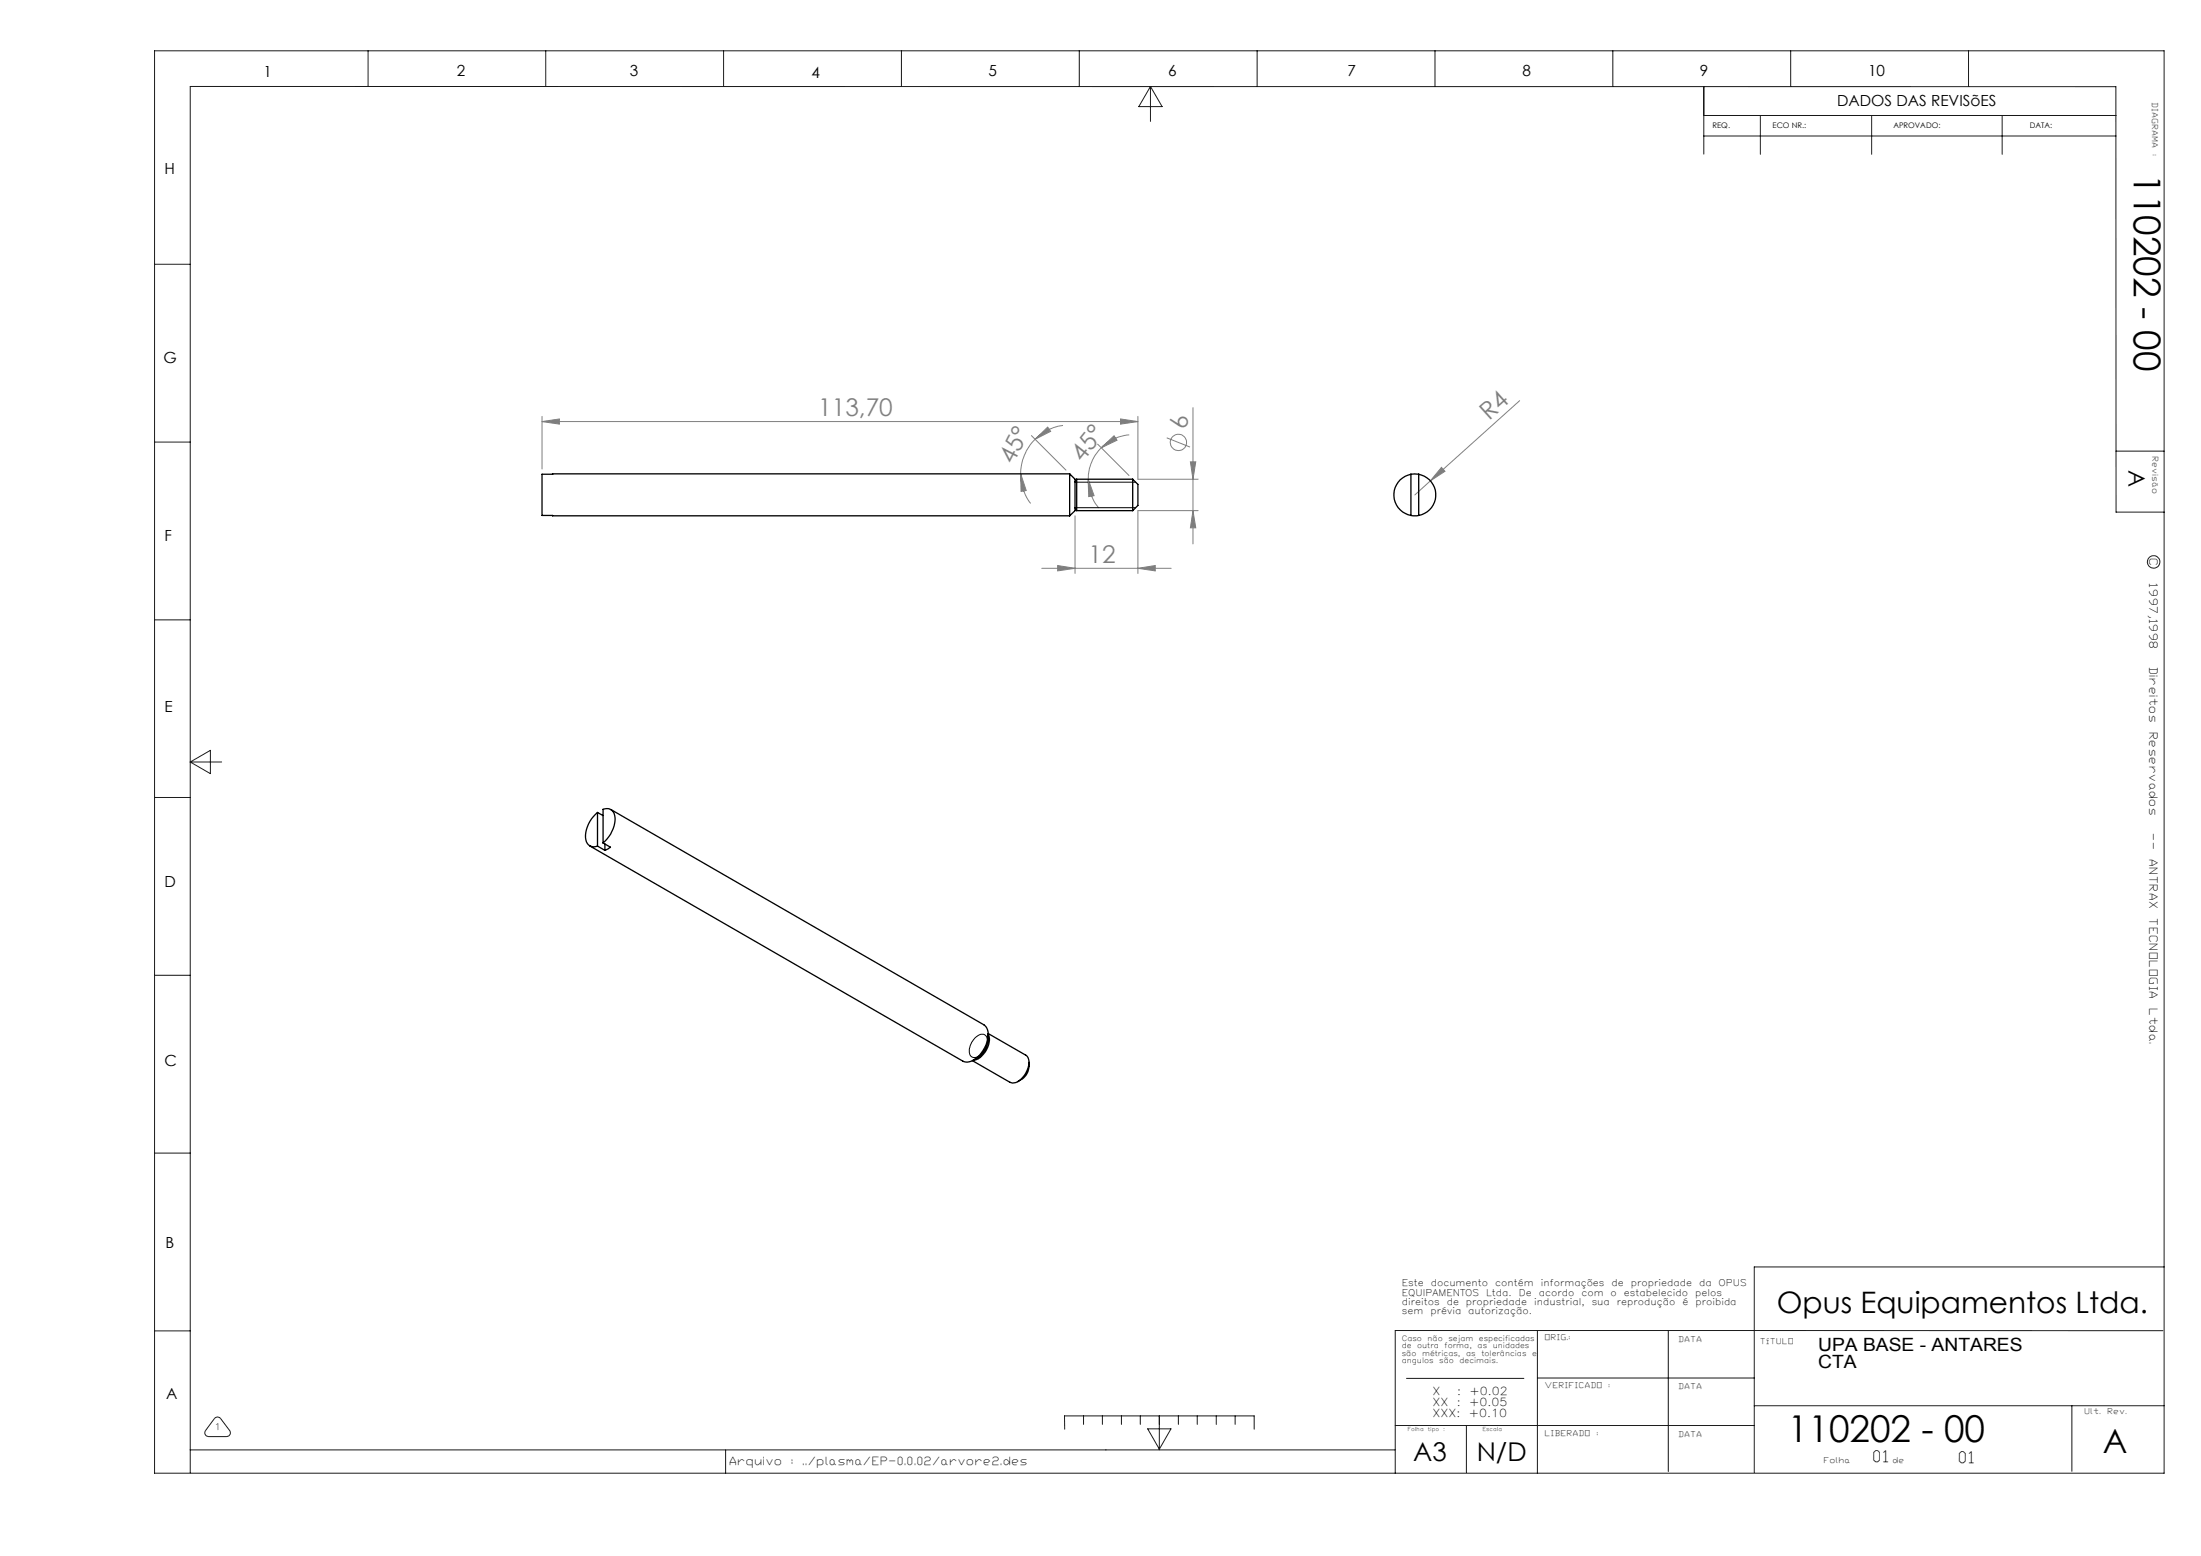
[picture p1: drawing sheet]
<svg xmlns="http://www.w3.org/2000/svg" width="420mm" height="297mm" viewBox="0 0 420 297" stroke-linecap="round" stroke-linejoin="round" font-family="sans-serif">
<g fill="none" stroke="#808080" stroke-width=".19">
<path d="M103.4 79.5v10M213.8 80l3.3 .5-3.3 .5zM217.1 79.5v12h11.5M227.6 77.8v26M290 76.5l-20 18M103.4 80.5l3.4-.5v1zM103.4 80.5h113.7M194.8 90.4l1 3.2-1 .2zM194.8 90.4a9.4 9.4 0 0 0 1.9 5.7M196.8 83.1l6.6 6.6M197.5 83.9l2.4-2.4 .6 .8zM197.5 83.9a9.2 9.2 0 0 0-2.7 6.5"/>
<path d="M202.8 81.2a9.1 9.1 0 0 0-5.3 2.7M205.1 98.5v11M207.6 91.5l1.2 3.1-1 .2zM207.6 91.5a8.5 8.5 0 0 0 2.1 5.5M209.4 84.8l6 6M210.1 85.5l2.5-2.3 .5 .8zM210.1 85.5a8.7 8.7 0 0 0-2.5 6M215.5 83a8.2 8.2 0 0 0-5.4 2.5M222.6 83.6l4.5 1.7M227.2 88.2h1l-.6 3.3zM227.6 97.5l.6 3.2h-1zM228.6 97.5h-11.5v12"/>
<path d="M275.1 89.2l.6 .8-2.8 1.8zM198.8 108.5h24.7M201.8 107.9l3.3 .6-3.3 .5zM217.1 108.5l3.4-.6v1.1z"/>
<circle cx="224.9" cy="84.5" r="1.56"/>
</g>
<g fill="none" stroke="#191924" stroke-width=".19">
<path d="M29.5 9.7h383.5v271.5h-383.5zM70.2 9.7v6.8M104.1 9.7v6.8M138.1 9.7v6.8M172 9.7v6.8M206 9.7v6.8M219.5 16.5v6.7M219.5 16.5l2.3 3.9h-4.5zM239.9 9.7v6.8M273.8 9.7v6.8M307.8 9.7v6.8M325.1 16.5v12.9"/>
<path d="M341.7 9.7v6.8M375.6 9.7v6.8M325.1 22h78.7M325.1 26h78.7M335.9 22v7.5M357.2 22v7.5M382.1 22v7.5M29.5 50.4h6.8M29.5 84.4h6.8M403.8 86.1h9.2M413 97.8h-9.2v-81.3h-367.5v264.6M29.5 118.3h6.8"/>
<path d="M29.5 152.2h6.8M36.3 145.4h6M36.3 145.4l3.8-2.2v4.5zM29.5 186.2h6.8M29.5 220.1h6.8M29.5 254h6.8M293.4 254v27.2M318.3 254v26.9M412.7 254h-146.5v27.2M413 241.8h-78.2v39.3M36.3 276.8h229.9M40.9 270.8a.74 .74 0 0 1 1.2 0l1.7 2.2a.72 .72 0 0 1 .1 .8 .72 .72 0 0 1-.6 .4h-3.5a.73 .73 0 0 1-.6-1.2z"/>
<path d="M138.5 276.8v4.4M203.2 272.8l-.1-2.5h36.2v2.5M206.8 270.3v1.6M210.4 270.3v1.6M214 270.3v1.6M217.6 270.3v1.6M219 272.7h4.4l-2.2 3.9zM221.2 270.3v6.4M224.9 270.3v1.6M228.5 270.3v1.6M232.1 270.3v1.6M235.7 270.3v1.6"/>
<path d="M266.2 272.1h68.6M268.4 263.1h22.4M279.8 272.1v9M293.4 263h41.4M334.8 268.3h78.2M395.4 268.3v12.5"/>
<circle cx="411" cy="107.2" r="1.19"/>
</g>
<path d="M205.1 92h11.6M205.1 96.9h11.6M186.1 198a1.3 1.3 0 0 1 2.1-.1 3.2 3.2 0 0 1-2.3 4 1.15 1.15 0 0 1-.9-1.6l.5-1.4z" fill="none" stroke="#000" stroke-width=".19"/>
<g fill="#808080">
<path d="M275.1 89.2l.6 .8-2.8 1.8z"/>
<path d="M217.1 108.5l3.4-.6v1.1zM201.8 107.9l3.3 .6-3.3 .5z"/>
<path d="M103.4 80.5l3.4-.5v1zM213.8 80l3.3 .5-3.3 .5z"/>
<path d="M210.1 85.5l2.5-2.3 .5 .8zM207.6 91.5l1.2 3.1-1 .2z"/>
<path d="M197.5 83.9l2.4-2.4 .6 .8zM194.8 90.4l1 3.2-1 .2z"/>
<path d="M227.2 88.2h1l-.6 3.3zM227.6 97.5l.6 3.2h-1z"/>
</g>
<g fill="none" stroke="#000" stroke-width=".25">
<path d="M204.1 90.4l1 1.1v6l-1 1M204.1 90.4v8.1M204.1 90.4l-100.7 .1v7.9l100.7 .1M205.1 96.9l.4 .6M205.5 91.5v6M205.5 97.5h10.6M205.5 91.5h10.6M205.5 91.5l-.4 .5M216.1 91.5v6M216.1 91.5l1 1v4l-1 1M269.2 90.5a4 4 0 0 0-3.2 4 4 4 0 0 0 3.2 3.9M269.2 98.4h1.5"/>
<path d="M269.2 90.5h1.5M269.2 90.5v7.9M270.7 90.5a4 4 0 0 1 3.3 4 4 4 0 0 1-3.3 3.9M270.7 90.5v7.9M114 155.1a5.7 5.7 0 0 0-2.1 5.6 1.53 1.53 0 0 0 2.1 .8M114 155.1l1.1 .6M114 155.1v6.4M115.1 154.5a1.61 1.61 0 0 1 2.3 1.6 6.5 6.5 0 0 1-2.3 4.8zM116.6 154.5l71.1 41.1a2.7 2.7 0 0 1 .6 3.4 5.2 5.2 0 0 1-3.7 3.7l-.8-.1-71.3-41.1M114 161.5l1.4 .8M115.1 160.9l1.4 .8-1.1 .6M115.4 161.1v1.2"/>
<path d="M188.6 197.4a3.7 3.7 0 0 1-1.2 4.1l-.7 .6-1 .2a4.7 4.7 0 0 0 2.9-4.9zM188.6 197.3l7.1 4.1a1.99 1.99 0 0 1 .5 2.4l-.7 1.4-1.3 1.2M185.6 202.5l7.1 4.1 .5 .1 1-.3M196.4 202.8a3.4 3.4 0 0 1-2.2 3.6"/>
</g>
<g font-size="7.1">
<text x="407.2" y="33.2" transform="rotate(90 407.2 33.2)">110202 - 00</text>
<text x="341.2" y="275.3">110202 - 00</text>
</g>
<text font-size="6.3" x="401.3" y="277.4">A</text>
<text font-size="5.6" x="339.1" y="250.7">Opus Equipamentos Ltda.</text>
<g font-size="4.9">
<text x="269.7" y="278.9">A3</text>
<text x="281.8" y="278.9">N/D</text>
</g>
<g font-size="4.7" fill="#808080">
<text x="156.1" y="79.4">113,70</text>
<text x="226.7" y="81.9" transform="rotate(-90 226.7 81.9)">6</text>
<text x="284.2" y="80.4" transform="rotate(-42 284.2 80.4)">R4</text>
<text x="193.3" y="88.8" transform="rotate(-63 193.3 88.8)">45°</text>
<text x="206.5" y="88.3" transform="rotate(-52 206.5 88.3)">45°</text>
<text x="207.7" y="107.4">12</text>
</g>
<text font-size="4.4" x="406.2" y="89.7" transform="rotate(90 406.2 89.7)">A</text>
<g font-size="3.5">
<text x="346.9" y="257.8">UPA BASE - ANTARES</text>
<text x="346.9" y="261.1">CTA</text>
</g>
<g font-size="3">
<text x="357.6" y="279.1">01</text>
<text x="373.9" y="279.2">01</text>
</g>
<g font-size="2.9">
<text x="50.3" y="14.7">1</text>
<text x="87.2" y="14.6">2</text>
<text x="120.2" y="14.6">3</text>
<text x="154.8" y="15">4</text>
<text x="188.7" y="14.6">5</text>
<text x="222.9" y="14.6">6</text>
<text x="257.1" y="14.6">7</text>
<text x="290.5" y="14.6">8</text>
<text x="324.4" y="14.6">9</text>
<text x="356.5" y="14.4">10</text>
<text x="350.6" y="20.3">DADOS DAS REVISõES</text>
<text x="31.4" y="33.1">H</text>
<text x="31.2" y="69.4">G</text>
<text x="31.4" y="103.3">F</text>
<text x="31.4" y="135.8">E</text>
<text x="31.4" y="169.4">D</text>
<text x="31.4" y="203.4">C</text>
<text x="31.6" y="238.2">B</text>
<text x="31.7" y="267">A</text>
</g>
<g font-size="2.1">
<text x="410.2" y="106.7" transform="rotate(90 410.2 106.7)">C</text>
<text x="410.2" y="111.6" transform="rotate(90 410.2 111.6)">1997,1998</text>
<text x="410.2" y="127.5" transform="rotate(90 410.2 127.5)">Direitos</text>
<text x="410.2" y="139.9" transform="rotate(90 410.2 139.9)">Reservados</text>
<text x="410.2" y="159.3" transform="rotate(90 410.2 159.3)">--</text>
<text x="410.2" y="164.1" transform="rotate(90 410.2 164.1)">ANTRAX</text>
<text x="410.2" y="175.4" transform="rotate(90 410.2 175.4)">TECNOLOGIA</text>
<text x="410.2" y="192.7" transform="rotate(90 410.2 192.7)">Ltda.</text>
<text x="273.3" y="266.3">X</text>
<text x="273.3" y="268.4">XX</text>
<text x="278" y="268.4">:</text>
<text x="278.1" y="266.3">:</text>
<text x="280.3" y="268.4">+0.05</text>
<text x="280.4" y="266.3">+0.02</text>
<text x="273.3" y="270.5">XXX:</text>
<text x="280.3" y="270.5">+0.10</text>
<text x="139.3" y="279.7">Arquivo</text>
<text x="151.2" y="279.7">:</text>
<text x="153.3" y="279.7">../plasma/EP-0.0.02/arvore2.des</text>
</g>
<g font-size="1.8">
<text x="267.5" y="245.6">Este</text>
<text x="273" y="245.6">documento</text>
<text x="285.3" y="245.6">contém</text>
<text x="294" y="245.6">informações</text>
<text x="307.5" y="245.6">de</text>
<text x="311.2" y="245.6">propriedade</text>
<text x="324.2" y="245.6">da</text>
<text x="328" y="245.6">OPUS</text>
<text x="267.5" y="247.3">EQUIPAMENTOS</text>
<text x="267.5" y="249.1">direitos</text>
<text x="267.5" y="250.8">sem</text>
<text x="273" y="250.8">prévia</text>
<text x="276.1" y="249.1">de</text>
<text x="279.7" y="249.1">propriedade</text>
<text x="280.2" y="250.8">autorização.</text>
<text x="283.6" y="247.3">Ltda.</text>
<text x="289.8" y="247.3">De</text>
<text x="292.7" y="249.1">industrial,</text>
<text x="293.6" y="247.3">acordo</text>
<text x="301.8" y="247.3">com</text>
<text x="303.7" y="249.1">sua</text>
<text x="307.4" y="247.3">o</text>
<text x="308.5" y="249.1">reprodução</text>
<text x="309.9" y="247.3">estabelecido</text>
<text x="321" y="249.1">é</text>
<text x="323.5" y="247.3">pelos</text>
<text x="323.5" y="249.1">proibida</text>
</g>
<text font-size="1.7" x="40.9" y="273">1</text>
<g font-size="1.5">
<text x="410.7" y="19.7" transform="rotate(90 410.7 19.7)">DIAGRAMA</text>
<text x="326.8" y="24.4">REQ.</text>
<text x="338.3" y="24.4">ECO NR.:</text>
<text x="361.3" y="24.4">APROVADO:</text>
<text x="387.3" y="24.4">DATA:</text>
<text x="410.7" y="29.6" transform="rotate(90 410.7 29.6)">:</text>
<text x="410.7" y="87.3" transform="rotate(90 410.7 87.3)">Revisão</text>
<text x="294.9" y="255.8">ORIG.:</text>
<text x="320.4" y="256.1">DATA</text>
<text x="336" y="256.6">TÍTULO</text>
<text x="294.9" y="265">VERIFICADO</text>
<text x="307.1" y="265">:</text>
<text x="320.4" y="265.2">DATA</text>
<text x="397.9" y="270">Ult.</text>
<text x="402.3" y="270">Rev.</text>
<text x="294.9" y="274">LIBERADO</text>
<text x="304.8" y="274">:</text>
<text x="320.4" y="274.2">DATA</text>
<text x="348.2" y="279.2">Folha</text>
<text x="361.3" y="279.2">de</text>
</g>
<g font-size="1.4">
<text x="267.5" y="256">Caso</text>
<text x="267.5" y="257.4">de</text>
<text x="270.4" y="257.4">outra</text>
<text x="272.4" y="256">não</text>
<text x="275.7" y="257.4">forma,</text>
<text x="276.4" y="256">sejam</text>
<text x="282" y="257.4">as</text>
<text x="282.2" y="256">especificadas</text>
<text x="284.9" y="257.4">unidades</text>
<text x="267.5" y="258.8">são</text>
<text x="267.5" y="260.2">angulos</text>
<text x="271.4" y="258.8">métricas,</text>
<text x="274.7" y="260.2">são</text>
<text x="278.5" y="260.2">decimais.</text>
<text x="279.8" y="258.8">as</text>
<text x="282.7" y="258.8">tolerâncias</text>
<text x="292.4" y="258.8">e</text>
</g>
<g font-size="1">
<text x="268.6" y="273.1">Folha</text>
<text x="272.5" y="273.1">tipo</text>
<text x="275.4" y="273.1">:</text>
<text x="282.9" y="273.1">Escala</text>
</g>
</svg>
